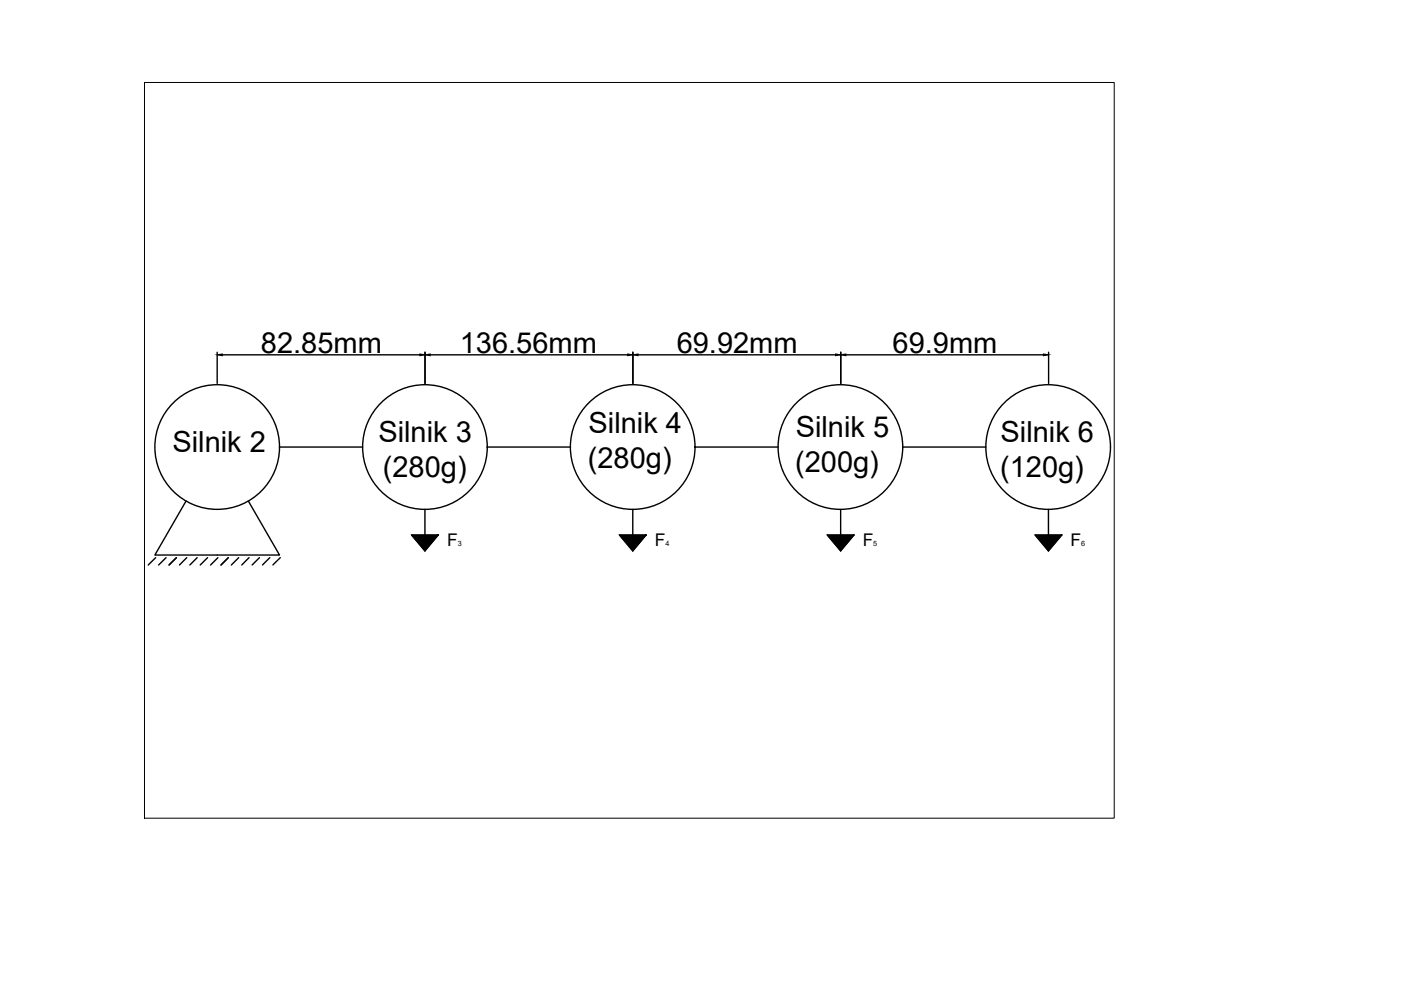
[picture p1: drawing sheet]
<svg xmlns="http://www.w3.org/2000/svg" width="297mm" height="210mm" viewBox="0 0 297 210" stroke-linecap="round" stroke-linejoin="round" font-family="sans-serif">
<!-- layer: 0 -->
<g fill="none" stroke="#000" stroke-width=".3">
<path d="M46 74.7v6.6M47.1 75.2h41.9M90.1 74.7v6.6M91.2 75.2h41.9M134.2 74.7v6.6M135.3 75.2h41.9M178.3 74.7v6.6M179.4 75.2h41.8M222.3 74.7v6.6M59.3 94.8h17.6M103.3 94.8h17.6M147.3 94.8h17.7"/>
<path d="M191.4 94.8h17.6M33 118.2l-1.6 1.6M35.2 118.2l-1.6 1.6M37.4 118.2l-1.6 1.6M39.4 106.2l-6.6 11.5h26.5l-6.6-11.5M39.6 118.2l-1.6 1.6M41.8 118.2l-1.6 1.6M44 118.2l-1.6 1.6M46.2 118.2l-1.6 1.6M48.4 118.2l-1.6 1.6M50.6 118.2l-1.5 1.6M52.8 118.2l-1.5 1.6"/>
<path d="M55 118.2l-1.5 1.6M57.2 118.2l-1.5 1.6M59.4 118.2l-1.5 1.6M87.3 113.4h5.6l-2.8 3.4zM90.1 108v8.8M131.3 113.4h5.7l-2.8 3.4zM134.2 108v8.8M175.4 113.4h5.7l-2.9 3.4zM178.2 108v8.8M219.5 113.4h5.6l-2.8 3.4zM222.3 108v8.8"/>
<circle cx="46" cy="94.8" r="13.2"/>
<circle cx="90.1" cy="94.8" r="13.2"/>
<circle cx="134.1" cy="94.8" r="13.2"/>
<circle cx="178.2" cy="94.8" r="13.2"/>
<circle cx="222.2" cy="94.8" r="13.2"/>
</g>
<path d="M46 75.2l1.1-.2v.4zM89 75l1.1 .2-1.1 .2zM90.1 75.2l1.1-.2v.4zM133.1 75l1.1 .2-1.1 .2zM134.2 75.2l1.1-.2v.4zM177.2 75l1.1 .2-1.1 .2zM178.3 75.2l1.1-.2v.4zM221.2 75l1.1 .2-1.1 .2zM87.3 113.4h5.6l-2.8 3.4zM131.3 113.4h5.7l-2.8 3.4zM175.4 113.4h5.7l-2.9 3.4zM219.5 113.4h5.6l-2.8 3.4z" fill="#000" stroke="#000" stroke-width=".21"/>
<path d="M30.6 17.5h205.6v156h-205.6z" fill="none" stroke="#000" stroke-width=".21"/>
<g font-size="6.2">
<text x="55.3" y="74.9">82.85mm</text>
<text x="97.5" y="74.9">136.56mm</text>
<text x="143.5" y="74.9">69.92mm</text>
<text x="189.2" y="74.9">69.9mm</text>
<text x="36.6" y="95.8">Silnik 2</text>
<text x="80.2" y="93.8">Silnik 3</text>
<text x="124.8" y="91.7">Silnik 4</text>
<text x="168.7" y="92.8">Silnik 5</text>
<text x="212.1" y="93.7">Silnik 6</text>
<text x="81.2" y="101.2">(280g)</text>
<text x="124.6" y="99.1">(280g)</text>
<text x="168.6" y="100.2">(200g)</text>
<text x="212" y="101.1">(120g)</text>
</g>
<g font-size="3.7">
<text x="94.8" y="115.8">F</text>
<text x="138.8" y="115.8">F</text>
<text x="182.9" y="115.8">F</text>
<text x="227" y="115.8">F</text>
</g>
<g font-size="1.5">
<text x="97" y="115.8">3</text>
<text x="141.1" y="115.8">4</text>
<text x="185.2" y="115.8">5</text>
<text x="229.2" y="115.8">6</text>
</g>
</svg>
